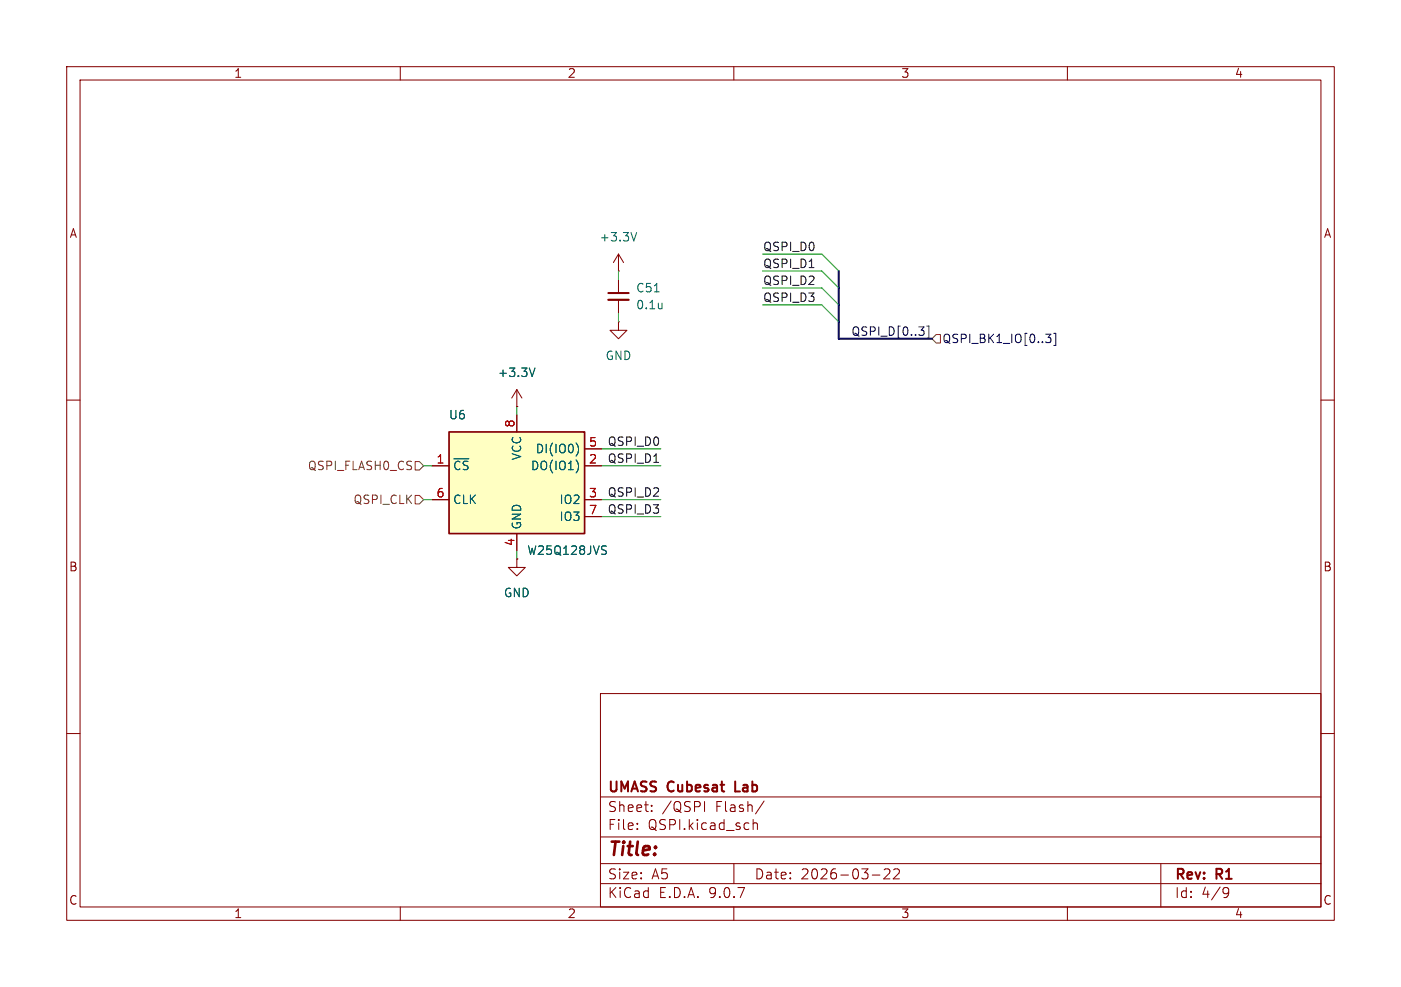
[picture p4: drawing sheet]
<svg xmlns="http://www.w3.org/2000/svg" width="210mm" height="148mm" viewBox="0 0 210 148" stroke-linecap="round" stroke-linejoin="round" font-family="sans-serif">
<g fill="none" stroke="#840000" stroke-width=".15">
<path d="M10 10h190v128h-190zM12 12h186v124h-186zM60 10v2M110 10v2M160 10v2M92.7 38.1l-.8 1.3M92.7 38.1l.8 1.3M92.7 38.1v2.5M77.5 58.4l-.8 1.3M77.5 58.4l.7 1.3M77.5 58.4v2.6M92.7 40.6h.1"/>
<path d="M92.7 48.3v1.2h1.3l-1.3 1.3-1.3-1.3h1.3M92.7 48.3h.1M92.7 41.9v2M92.7 45v2M10 60h2M77.5 61h.1M198 60h2M77.5 83.8v1.3h1.2l-1.2 1.3-1.3-1.3h1.3M77.5 83.8h.1M10 110h2M90 104h108v32h-108zM90 119.5h108"/>
<path d="M198 110h2M60 136v2M90 132.5h108M90 129.5h108M90 125.5h108M95.5 124.2v.2M95.5 123.5v.1M97.7 121.5v.2M97.7 120.8v.1M105.6 120.2v1.5M110 136v2M110 129.5v3"/>
<path d="M112.9 122.9v1.5M112.9 123.5a.37 .37 0 0 1 .6 .1v.8M114.5 120.1l-1.2 1.9M130.8 131.2h1.1M132.5 130.4l.3-.1 .5 .1a.41 .41 0 0 1 0 .5l-.8 .9h.9M134 130.4l.2-.1 .5 .1a.41 .41 0 0 1 .1 .5l-.9 .9h.9M160 136v2M174 129.5v6.5M183.6 133.1h.3l.2 .1a.99 .99 0 0 1-.3 1.4h-.3M184.2 133.7l-.3 .3h-.3"/>
</g>
<path d="M91.2 43.9h3M110.2 117.2v1.5h.7" fill="none" stroke="#840000" stroke-width=".3"/>
<path d="M95.4 34.9l-.4 1.2M80.2 55.2l-.4 1.3M98.1 43.8h.7M99.2 45.5v.8M99.2 46.2h.1" fill="none" stroke="#006464" stroke-width=".15"/>
<path d="M91.2 45h3" fill="none" stroke="#840000" stroke-width=".33"/>
<path d="M67.3 64.8h20.3v15.2h-20.3z" fill="#ffffc2"/>
<path d="M67.3 64.8h20.3v15.2h-20.3z" fill="none" stroke="#840000" stroke-width=".25"/>
<path d="M64.8 69.9h2.5M64.8 74.9h2.5M77.5 61h.1M77.5 62.2v2.6M87.6 69.9h2.6M87.6 74.9h2.6M87.6 67.3h2.6M87.6 77.5h2.6M77.5 83.8h.1M77.5 80v2.6" fill="none" stroke="#840000" stroke-width=".15"/>
<path d="M80.2 55.2l-.4 1.3M86.4 66.5a1.49 1.49 0 0 1 0 1.8M86.7 69.5v.9M90.4 81.9h.5M90.7 82.5l.2 .3-.1 .2-.1 .1" fill="none" stroke="#006464" stroke-width=".15"/>
<path d="M140.3 50.2h.7v1.2h-.7l-.6-.6zM62.2 74.3h.7l.6 .6-.6 .7h-.7zM62.2 69.2h.7l.6 .7-.6 .6h-.7z" fill="none" stroke="#725600" stroke-width=".15"/>
<path d="M137.7 49h.8l-.4 .5M138.5 49.6v.6M138.9 48.9h.3v1.8h-.3M156.7 50.1h.8l-.4 .5 .4 .1v.4l-.2 .3h-.4M158 50h.3v1.8h-.3" fill="none" stroke="#000084" stroke-width=".15"/>
<path d="M125.7 40.6v10.2h14" fill="none" stroke="#000084" stroke-width=".3"/>
<g fill="none" stroke="#009600" stroke-width=".15">
<path d="M114.3 38.1h8.9l2.5 2.5M92.7 40.6v1.3M92.7 47v1.3M114.3 43.2h8.9l2.5 2.5M114.3 40.6h8.9l2.5 2.6M114.3 45.7h8.9l2.5 2.6M63.5 69.9h1.3M63.5 74.9h1.3M77.5 61v1.2M90.2 69.9h8.9M90.2 77.5h8.9M90.2 74.9h8.9"/>
<path d="M90.2 67.3h8.9M77.5 82.6v1.2"/>
</g>
<text font-size="2.8" fill="#840000" x="91" y="128.9">Title:</text>
<g font-size="2.1" fill="#840000">
<text x="91" y="119.2">UMASS</text>
<text x="100.2" y="119.2">Cubesat</text>
<text x="110.8" y="119.2">Lab</text>
<text x="91" y="124.7">File:</text>
<text x="91" y="122">Sheet:</text>
<text x="97.1" y="124.7">QSPI.kicad_sch</text>
<text x="99.2" y="122">/QSPI</text>
<text x="107.3" y="122">Flash/</text>
<text x="91" y="134.9">KiCad</text>
<text x="91" y="132.1">Size:</text>
<text x="97.7" y="132.1">A5</text>
<text x="98.7" y="134.9">E.D.A.</text>
<text x="106.3" y="134.9">9.0.7</text>
<text x="113" y="132.1">Date:</text>
<text x="120" y="132.1">2026-03-22</text>
<text x="176" y="132.3">Rev:</text>
<text x="176" y="134.9">Id:</text>
<text x="180.1" y="134.9">4/9</text>
<text x="182.4" y="132.3">R1</text>
</g>
<g font-size="1.8" fill="#840000">
<text x="35" y="11.9">1</text>
<text x="85" y="11.9">2</text>
<text x="135" y="11.9">3</text>
<text x="185" y="11.9">4</text>
<text x="10.3" y="35.9">A</text>
<text x="198.4" y="35.9">A</text>
<text x="10.3" y="85.9">B</text>
<text x="198.3" y="85.9">B</text>
<text x="10.3" y="135.9">C</text>
<text x="35" y="137.9">1</text>
<text x="85" y="137.9">2</text>
<text x="135" y="137.9">3</text>
<text x="185" y="137.9">4</text>
<text x="198.3" y="135.9">C</text>
</g>
<g font-size="1.8" fill="#006464">
<text x="89.8" y="36.4">+3.3V</text>
<text x="95.3" y="44">C51</text>
<text x="95.3" y="46.6">0.1u</text>
<text x="74.5" y="56.7">+3.3V</text>
<text x="90.7" y="54.2">GND</text>
<text x="67.2" y="63.1">U6</text>
<text x="67.8" y="70.7">~{CS}</text>
<text x="78.3" y="69.1" transform="rotate(-90 78.3 69.1)">VCC</text>
<text x="79.5" y="70.7">DO(IO1)</text>
<text x="80.2" y="68.2">DI(IO0)</text>
<text x="67.8" y="75.8">CLK</text>
<text x="83.8" y="75.8">IO2</text>
<text x="78.3" y="79.5" transform="rotate(-90 78.3 79.5)">GND</text>
<text x="78.9" y="83.4">W25Q128JVS</text>
<text x="83.8" y="78.3">IO3</text>
<text x="75.4" y="89.8">GND</text>
</g>
<g font-size="1.8" fill="#0f0f0f">
<text x="114.3" y="40.3">QSPI_D1</text>
<text x="114.3" y="37.8">QSPI_D0</text>
<text x="114.3" y="45.4">QSPI_D3</text>
<text x="114.3" y="42.8">QSPI_D2</text>
<text x="91" y="69.5">QSPI_D1</text>
<text x="91" y="67">QSPI_D0</text>
<text x="91" y="77.1">QSPI_D3</text>
<text x="91" y="74.6">QSPI_D2</text>
</g>
<g font-size="1.8" fill="#000084">
<text x="127.5" y="50.5">QSPI_D[0..3]</text>
<text x="141.2" y="51.7">QSPI_BK1_IO[0..3]</text>
</g>
<g font-size="1.8" fill="#a90000">
<text x="77.2" y="64.2" transform="rotate(-90 77.2 64.2)">8</text>
<text x="65.3" y="69.6">1</text>
<text x="88.2" y="67.1">5</text>
<text x="88.2" y="69.6">2</text>
<text x="65.3" y="74.7">6</text>
<text x="88.2" y="74.7">3</text>
<text x="88.2" y="77.2">7</text>
<text x="77.2" y="82" transform="rotate(-90 77.2 82)">4</text>
</g>
<g font-size="1.8" fill="#725600">
<text x="46.1" y="70.7">QSPI_FLASH0_CS</text>
<text x="52.9" y="75.8">QSPI_CLK</text>
</g>
</svg>
